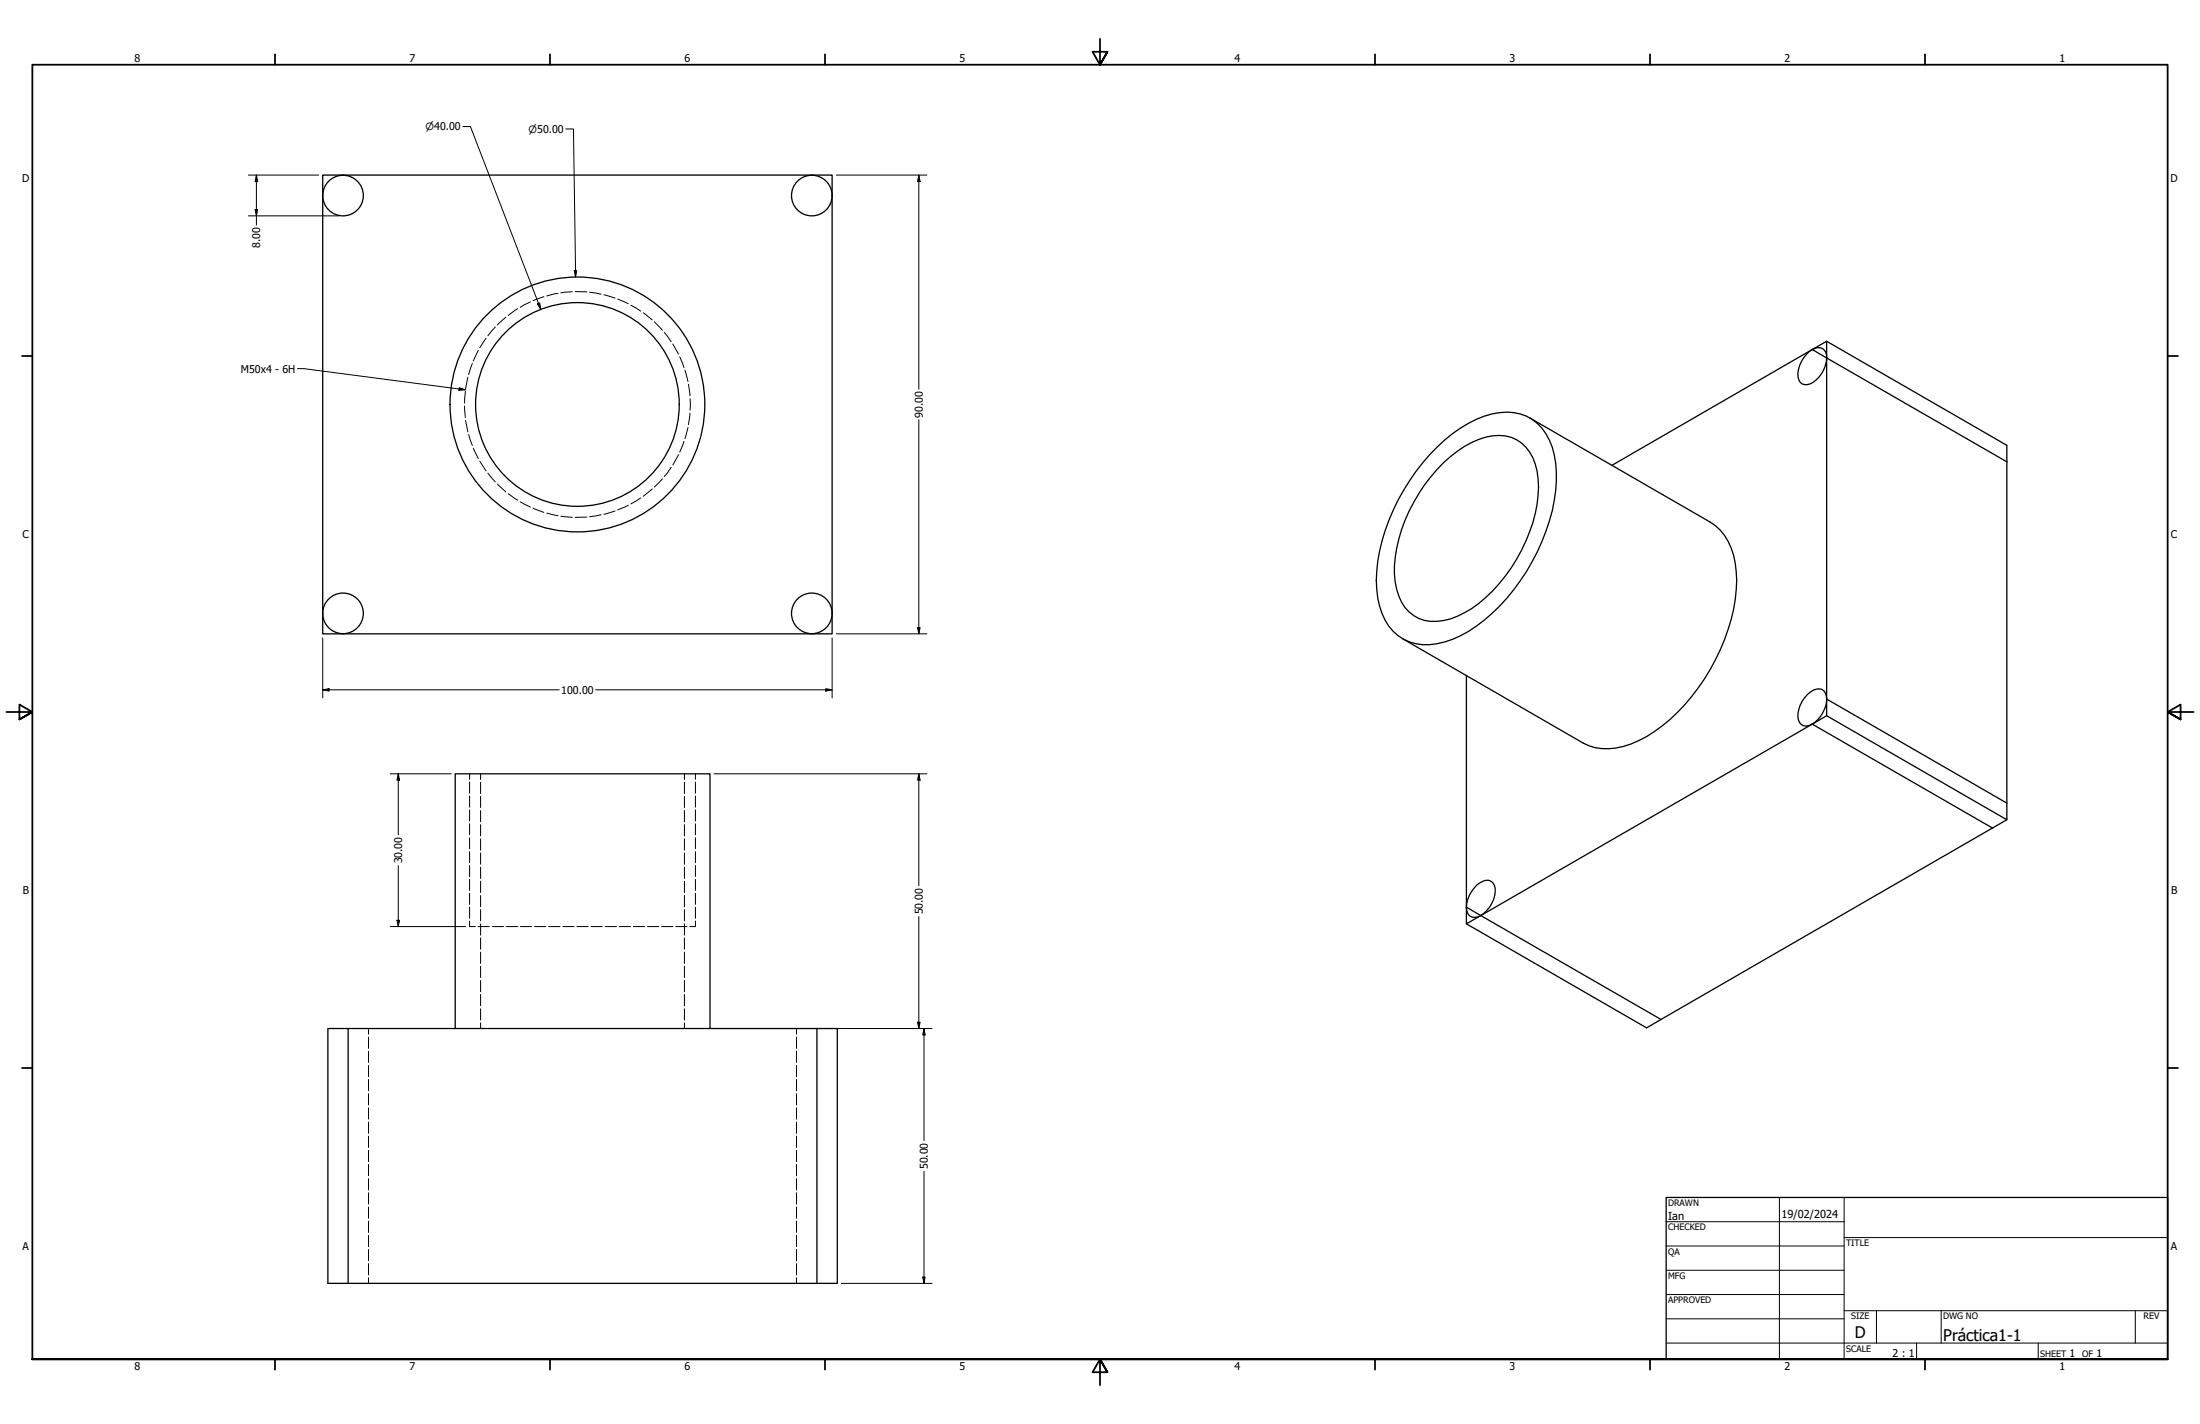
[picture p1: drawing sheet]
<svg xmlns="http://www.w3.org/2000/svg" width="864mm" height="559mm" viewBox="0 0 864 559" stroke-linecap="round" stroke-linejoin="round" font-family="sans-serif">
<!-- layer: Hidden Narrow (ANSI) -->
<g fill="none" stroke="#000" stroke-width=".39">
<path d="M208.2 118.5l-4 2.1M213.5 116.4l-4.3 1.6M219 115.1l-4.4 1M224.7 114.5l-4.5 .4M225.8 114.4l4.6 .2M231.5 114.7l4.5 .7M237 115.7l4.4 1.3M242.5 117.3l4.1 1.9M247.6 119.8l3.9 2.3M187.8 137.5l-2 4.1M190.8 132.7l-2.5 3.8M194.4 128.3l-2.9 3.5"/>
<path d="M198.6 124.5l-3.3 3M203.2 121.2l-3.7 2.6M252.5 122.7l3.5 2.8M256.9 126.3l3.1 3.3M260.7 130.4l2.8 3.7M264.1 135l2.2 4M182.4 159.3l.3 4.5M182.7 153.6l-.3 4.6M183.6 148l-.8 4.5M185.4 142.6l-1.4 4.3M266.8 140l1.7 4.2M268.9 145.3l1.2 4.4"/>
<path d="M270.3 150.8l.5 4.5M270.9 156.5v4.5M182.8 165l.8 4.4M184 170.5l1.4 4.3M185.8 175.9l2 4.1M266.3 178.4l-2.2 4M268.5 173.2l-1.7 4.2M270.1 167.8l-1.2 4.3M270.8 162.1l-.5 4.5M188.3 181l2.5 3.8M191.5 185.7l2.9 3.4M195.3 189.9l3.3 3.1"/>
<path d="M199.5 193.7l3.7 2.6M204.2 196.9l4 2.1M209.2 199.5l4.3 1.5M246.6 198.2l-4.1 1.9M251.5 195.4l-3.9 2.3M256 191.9l-3.5 2.9M260 187.9l-3.1 3.2M263.5 183.4l-2.8 3.6M214.6 201.4l4.4 1M220.2 202.6l4.5 .4M230.4 202.9l-4.6 .1M236 202l-4.5 .8"/>
<path d="M241.4 200.5l-4.4 1.3M184.3 303.7v2.1M184.3 306.9v4.4M184.3 312.4v4.3M184.3 317.8v4.4M273 303.7v2.1M273 306.9v4.4M273 312.4v4.3M273 317.8v4.4M184.3 323.3v4.3M184.3 328.7v4.4M184.3 334.2v4.3"/>
<path d="M184.3 339.6v4.4M273 323.3v4.3M273 328.7v4.4M273 334.2v4.3M273 339.6v4.4M184.3 345.1v4.3M184.3 350.5v4.4M184.3 356v4.4M273 345.1v4.3M273 350.5v4.4M273 356v4.4M184.3 361.4v2.2"/>
<path d="M273 361.4v2.2"/>
</g>
<!-- layer: Visible (ANSI) -->
<g fill="none" stroke="#000" stroke-width=".51">
<path d="M126.7 76.7v-8h199.9v8M126.7 76.7v164M326.6 76.7v164M711.4 137.2a12.2 12.2 0 0 0-5.6 10.7 3.2 3.2 0 0 0 4.8 2.7 12 12 0 0 0 6.4-10.1M711.4 137.2l76.4 44M711.4 137.2a3.5 3.5 0 0 1 4-.4 3.5 3.5 0 0 1 1.6 3.7M711.4 137.2l5.6-3.3v6.6M711.4 137.2l-78.7 45.4M717 133.9l70.8 40.9v6.4M717 140.5v133.8M564.1 175.5a44.9 44.9 0 0 1 24.5-13.6 18.3 18.3 0 0 1 20.7 13.6 51.9 51.9 0 0 1-2.4 32.9 78.2 78.2 0 0 1-30.4 39.4 30.6 30.6 0 0 1-20.7 4.8 18.9 18.9 0 0 1-14.3-14.8 54.8 54.8 0 0 1 3.6-33.5 84.5 84.5 0 0 1 19-28.8zM600.6 164.1l70.8 40.8a23.5 23.5 0 0 1 10.1 19.4 69.2 69.2 0 0 1-10.1 38.3 69.6 69.6 0 0 1-28.1 28 23.5 23.5 0 0 1-22 .9l-70.6-40.8"/>
<path d="M566.6 181.6a36.9 36.9 0 0 1 19.4-10.6 14.7 14.7 0 0 1 16.7 11.2 44.4 44.4 0 0 1-3.7 30.1 63.6 63.6 0 0 1-21.2 26.5 24.8 24.8 0 0 1-18.7 4.7 15.3 15.3 0 0 1-10.8-12.2 45.4 45.4 0 0 1 3.2-27 68.8 68.8 0 0 1 15.1-22.7zM787.8 181.2v140.5l-70.8-40.8v-6.6M126.7 240.7v8h199.9v-8M575.6 265.1v90.9M717 274.3a3.4 3.4 0 0 0-1.4-3.5 3.4 3.4 0 0 0-3.8 0 11.7 11.7 0 0 0-5.8 11.8 3.3 3.3 0 0 0 5.4 1.6M717 274.3a12.6 12.6 0 0 1-5.6 9.9M717 274.3l70.8 40.9M711.4 284.2l70.7 40.7M711.4 284.2l-130.1 75.1M717 280.9l-5.6 3.3M782.1 324.9l-130.1 75.1M787.8 321.7l-5.7 3.2"/>
<path d="M575.6 356a11.8 11.8 0 0 1 7.6-10.6 3.5 3.5 0 0 1 3.7 4.5 12.5 12.5 0 0 1-5.6 9.4M575.6 356l76.4 44M575.6 356a3.5 3.5 0 0 0 1.7 3.7 3.5 3.5 0 0 0 4-.4M575.6 356v6.5l5.7-3.2M575.6 362.5l70.8 40.9 5.6-3.4M136.7 403.6h184M178.7 403.6v-99.9h100v99.9M320.7 403.6h8v100h-200v-100h8v100M320.7 403.6v100"/>
<circle cx="134.7" cy="76.7" r="8"/>
<circle cx="318.7" cy="76.7" r="8"/>
<circle cx="226.7" cy="158.7" r="40"/>
<circle cx="226.7" cy="158.7" r="50"/>
<circle cx="134.7" cy="240.7" r="8"/>
<circle cx="318.7" cy="240.7" r="8"/>
</g>
<!-- layer: Hidden (ANSI) -->
<g fill="none" stroke="#000" stroke-width=".39">
<path d="M188.7 303.7v2.2M188.7 307v4.4M188.7 312.5v4.4M188.7 318.1v4.4M268.7 303.7v2.2M268.7 307v4.4M268.7 312.5v4.4M268.7 318.1v4.4M188.7 323.6v4.4M188.7 329.2v4.4M188.7 334.7v4.5M268.7 323.6v4.4"/>
<path d="M268.7 329.2v4.4M268.7 334.7v4.5M188.7 340.3v4.4M188.7 345.8v4.5M188.7 351.4v4.5M188.7 356.9v4.5M268.7 340.3v4.4M268.7 345.8v4.5M268.7 351.4v4.5M268.7 356.9v4.5M184.3 363.6h2.3M187.7 363.6h4.4"/>
<path d="M188.7 362.5v4.5M188.7 368v4.5M188.7 373.6v4.5M188.7 379.2v4.4M193.2 363.6h4.5M198.8 363.6h4.4M204.3 363.6h4.4M209.9 363.6h4.3M215.4 363.6h4.4M220.9 363.6h4.5M226.4 363.6h4.5M232 363.6h4.4"/>
<path d="M237.6 363.6h4.4M243.1 363.6h4.4M248.6 363.6h4.4M254.2 363.6h4.4M259.7 363.6h4.5M265.2 363.6h4.5M268.7 362.5v4.5M268.7 368v4.5M268.7 373.6v4.5M268.7 379.2v4.4M270.8 363.6h2.2M188.7 384.7v4.5"/>
<path d="M188.7 390.3v4.4M188.7 395.9v4.4M268.7 384.7v4.5M268.7 390.3v4.4M268.7 395.9v4.4M144.7 403.6v2.2M144.7 407v4.4M144.7 412.5v4.4M144.7 418.1v4.4M188.7 401.4v2.2M268.7 401.4v2.2M312.7 403.6v2.2"/>
<path d="M312.7 407v4.4M312.7 412.5v4.4M312.7 418.1v4.4M144.7 423.6v4.5M144.7 429.2v4.4M144.7 434.7v4.5M312.7 423.6v4.5M312.7 429.2v4.4M312.7 434.7v4.5M144.7 440.3v4.5M144.7 445.8v4.5M144.7 451.4v4.5"/>
<path d="M144.7 456.9v4.5M312.7 440.3v4.5M312.7 445.8v4.5M312.7 451.4v4.5M312.7 456.9v4.5M144.7 462.5v4.5M144.7 468.1v4.4M144.7 473.6v4.5M144.7 479.2v4.4M312.7 462.5v4.5M312.7 468.1v4.4M312.7 473.6v4.5"/>
<path d="M312.7 479.2v4.4M144.7 484.8v4.4M144.7 490.3v4.4M144.7 495.9v4.4M312.7 484.8v4.4M312.7 490.3v4.4M312.7 495.9v4.4M144.7 501.4v2.2M312.7 501.4v2.2"/>
</g>
<!-- layer: Border (ANSI) -->
<g fill="none" stroke="#000" stroke-width=".7">
<path d="M431.8 15.2v10.2l-2.9-5.1h5.8l-2.9 5.1 2.9-5.1M107.9 21.3v4.1M215.9 21.3v4.1M323.8 21.3v4.1M539.8 21.3v4.1M647.7 21.3v4.1M755.6 21.3v4.1M8.6 139.7h4.1M850.9 139.7h4.1M2.5 279.4h10.2l-5.1-2.9v5.8l5.1-2.9-5.1 2.9M861.1 279.4h-10.2l5.1-2.9v5.8l-5.1-2.9 5.1 2.9M8.6 419.1h4.1"/>
<path d="M850.9 419.1h4.1M12.7 533.4v-508h838.2v508h-838.2h838.2M107.9 533.4v4.1M215.9 533.4v4.1M323.8 533.4v4.1M434.7 538.5l-2.9-5.1 2.9 5.1h-5.8l2.9-5.1v10.2M539.8 533.4v4.1M647.7 533.4v4.1M755.6 533.4v4.1"/>
</g>
<!-- layer: Title (ANSI) -->
<g fill="none" stroke="#000" stroke-width=".39">
<path d="M654 479.4h69.9M698.5 469.9v63.5M723.9 469.9v63.5M654 488.9h69.9M654 498.5h69.9M723.9 485.6h127M654 508h69.9M654 517.5h69.9M723.9 514.3h127M736.6 514.3v12.7M762 514.3v12.7M838.2 514.3v12.7"/>
<path d="M654 527h196.9M752.3 527v6.4M800.1 527v6.4"/>
</g>
<path d="M654 469.9h196.9v63.5h-196.9z" fill="none" stroke="#000" stroke-width=".51"/>
<!-- layer: Dimension (ANSI) -->
<g fill="none" stroke="#000" stroke-width=".39">
<path d="M181.7 49.7h3l27.6 71.7M222.1 50.6h3l.8 58.1M97.5 68.7h27.6M100.6 68.7l.6 2.5h-1.1zM100.6 68.7v19.6M328.3 68.7h35.6M360.7 68.7l.5 2.5h-1zM360.7 68.7v84M97.5 84.7h35.6M100.1 82.2h1.1l-.6 2.5zM210.9 119.3l.9-.4 .5 2.5zM225.4 106.2h1l-.5 2.5z"/>
<path d="M360.7 164.7v84M126.7 250.3v23.6M326.6 250.3v23.6M328.3 248.7h35.6M360.2 246.3h1l-.5 2.4zM126.7 270.7l2.5-.4v.9zM126.7 270.7h92.8M233.8 270.7h92.8M324.2 270.3l2.4 .4-2.4 .5zM153.2 303.7h23.9M156.3 303.7l.5 2.4h-1zM156.3 303.7v23.9"/>
<path d="M280.3 303.7h83.6M360.7 303.7l.5 2.4h-1zM360.7 303.7v43.9M156.3 339.7v23.9M360.7 359.7v43.9M153.2 363.6h29.6M155.8 361.1h1l-.5 2.5zM280.3 403.6h85.6M360.2 401.1h1l-.5 2.5zM362.7 403.6l.5 2.5h-1zM362.7 403.6v44M362.7 459.6v44"/>
<path d="M330.3 503.6h35.6M362.2 501.1h1l-.5 2.5z"/>
</g>
<g fill="#000">
<path d="M100.6 68.7l.6 2.5h-1.1zM360.7 68.7l.5 2.5h-1zM100.1 82.2h1.1l-.6 2.5zM210.9 119.3l.9-.4 .5 2.5zM225.4 106.2h1l-.5 2.5zM360.2 246.3h1l-.5 2.4zM126.7 270.7l2.5-.4v.9zM324.2 270.3l2.4 .4-2.4 .5zM156.3 303.7l.5 2.4h-1zM360.7 303.7l.5 2.4h-1zM155.8 361.1h1l-.5 2.5zM360.2 401.1h1l-.5 2.5z"/>
<path d="M362.7 403.6l.5 2.5h-1zM362.2 501.1h1l-.5 2.5z"/>
</g>
<!-- layer: Symbol (ANSI) -->
<path d="M116.8 144.7h2.5l63.4 8.3M180.3 152.1l2.4 .9-2.6 .2z" fill="none" stroke="#000" stroke-width=".39"/>
<path d="M180.3 152.1l2.4 .9-2.6 .2z" fill="#000"/>
<g font-size="6.3">
<text x="728.1" y="524.9">D</text>
<text x="762.8" y="526.2">Práctica1-1</text>
</g>
<g font-size="4.3">
<text x="654.8" y="478.6">Ian</text>
<text x="699.3" y="478">19/02/2024</text>
</g>
<g font-size="4.2">
<text x="52.8" y="24.4">8</text>
<text x="160.8" y="24.4">7</text>
<text x="268.7" y="24.4">6</text>
<text x="376.7" y="24.4">5</text>
<text x="484.6" y="24.4">4</text>
<text x="592.6" y="24.4">3</text>
<text x="700.5" y="24.4">2</text>
<text x="808.5" y="24.4">1</text>
<text x="8.8" y="71.4">D</text>
<text x="852" y="71.4">D</text>
<text x="102.2" y="97.3" transform="rotate(-90 102.2 97.3)">8.00</text>
<text x="94.6" y="146.2">M50x4 - 6H</text>
<text x="362.2" y="164" transform="rotate(-90 362.2 164)">90.00</text>
<text x="8.9" y="211.1">C</text>
<text x="852.2" y="211.1">C</text>
<text x="220.3" y="272.2">100.00</text>
<text x="157.9" y="338.8" transform="rotate(-90 157.9 338.8)">30.00</text>
<text x="9" y="350.8">B</text>
<text x="852.2" y="350.8">B</text>
<text x="362.2" y="358.8" transform="rotate(-90 362.2 358.8)">50.00</text>
<text x="364.2" y="458.9" transform="rotate(-90 364.2 458.9)">50.00</text>
<text x="8.9" y="490.5">A</text>
<text x="852.2" y="490.5">A</text>
<text x="742.9" y="532.6">2 : 1</text>
<text x="812.4" y="532.6">1</text>
<text x="823" y="532.6">1</text>
<text x="52.8" y="537.5">8</text>
<text x="160.8" y="537.5">7</text>
<text x="268.7" y="537.5">6</text>
<text x="376.7" y="537.5">5</text>
<text x="484.6" y="537.5">4</text>
<text x="592.6" y="537.5">3</text>
<text x="700.5" y="537.5">2</text>
<text x="808.5" y="537.5">1</text>
</g>
<g font-size="3.9">
<text x="167" y="51.1">⌀40.00</text>
<text x="207.5" y="52.1">⌀50.00</text>
</g>
<g font-size="3.5">
<text x="654.8" y="473.2">DRAWN</text>
<text x="654.8" y="482.8">CHECKED</text>
<text x="724.7" y="488.9">TITLE</text>
<text x="654.8" y="492.3">QA</text>
<text x="654.8" y="501.8">MFG</text>
<text x="654.8" y="511.4">APPROVED</text>
<text x="726.7" y="517.7">SIZE</text>
<text x="762.8" y="517.7">DWG NO</text>
<text x="841.4" y="517.7">REV</text>
<text x="724.7" y="530.4">SCALE</text>
<text x="800.9" y="532.6">SHEET</text>
<text x="817.4" y="532.6">OF</text>
</g>
</svg>
